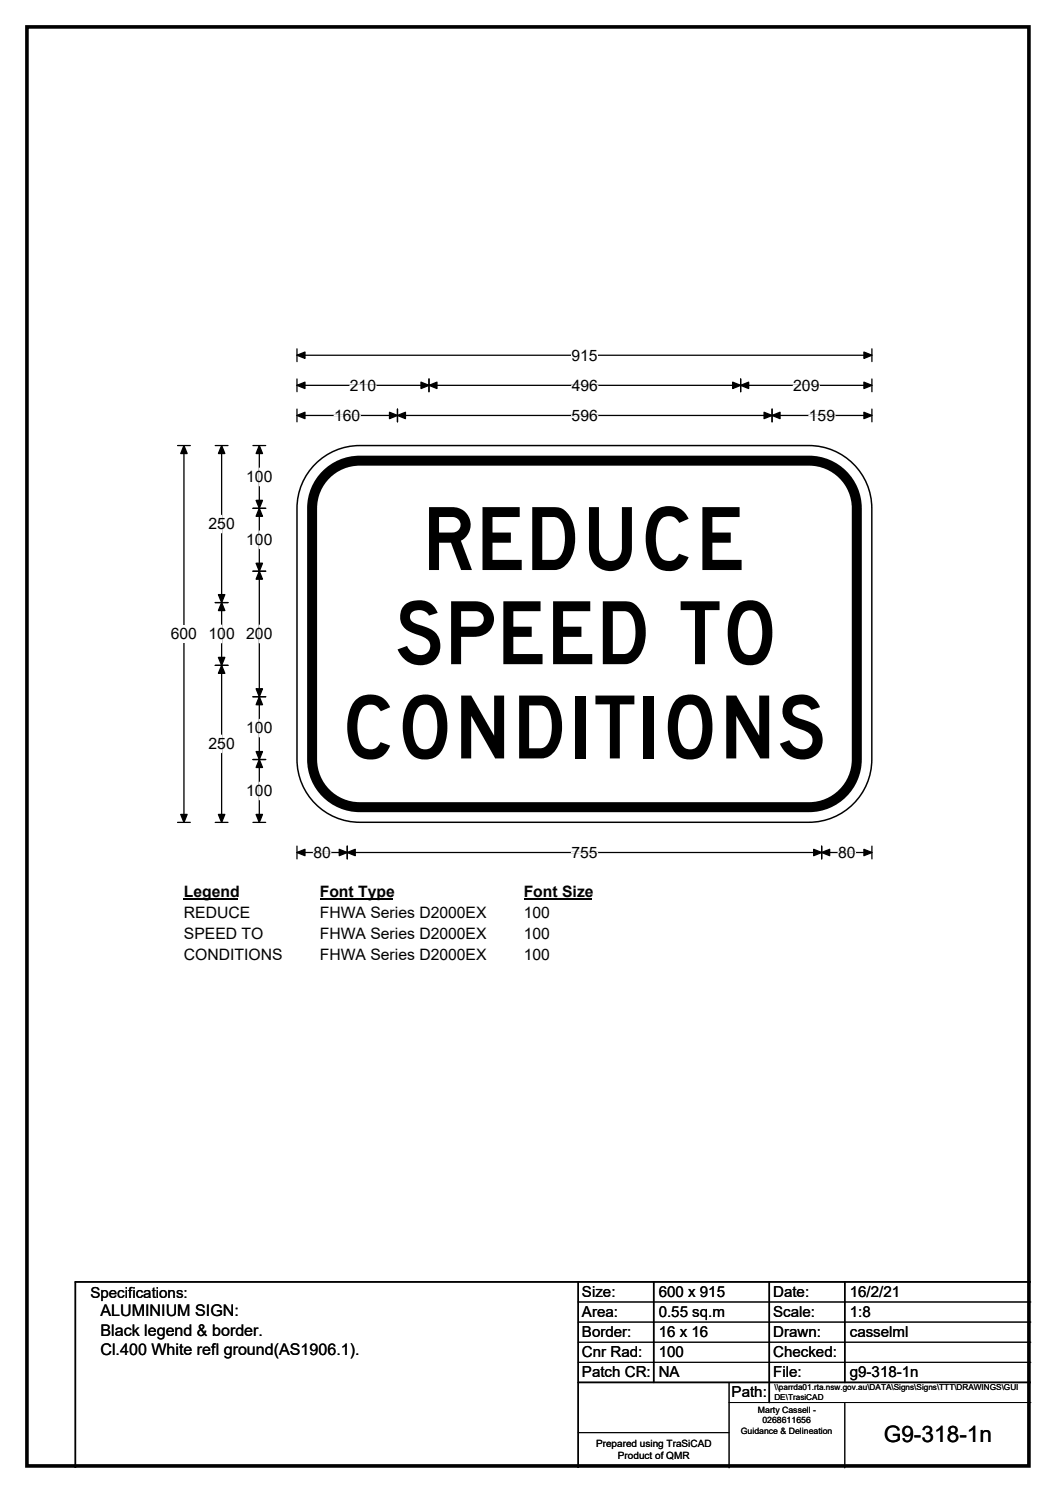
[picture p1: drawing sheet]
<svg xmlns="http://www.w3.org/2000/svg" width="210mm" height="297mm" viewBox="0 0 210 297" stroke-linecap="round" stroke-linejoin="round" font-family="sans-serif">
<path d="M5.4 5.4h199.2v286.3h-199.2z" fill="none" stroke="#000" stroke-width=".72"/>
<path d="M59.1 70.7h114.3M59.1 69.4v2.5M173.4 69.4v2.5" fill="none" stroke="#000" stroke-width=".25"/>
<path d="M59.1 70.7l1.5-.7v1.3zM171.8 70l1.6 .7-1.6 .6z" fill="#000" stroke="#000" stroke-width=".25"/>
<path d="M113.6 68.9h5.2v3.5h-5.2z" fill="#fff"/>
<g fill="none" stroke="#000" stroke-width=".25">
<path d="M59.1 76.7h114.3M59.1 75.4v2.5M85.3 75.4v2.5M147.3 75.4v2.5M173.4 75.4v2.5M35.3 88.6h2.5M36.6 88.6v75M59.1 81.4v2.5M59.1 82.7h114.3M79 81.4v2.5M153.5 81.4v2.5M173.4 81.4v2.5"/>
<path d="M35.3 163.6h2.5M59.1 168.3v2.6M59.1 169.6h114.3M69 168.3v2.6M163.4 168.3v2.6M173.4 168.3v2.6"/>
</g>
<g fill="#000" stroke="#000" stroke-width=".25">
<path d="M59.1 76.7l1.5-.7v1.3zM85.3 76.7l1.6-.7v1.3zM83.7 76l1.6 .7-1.6 .6zM145.7 76l1.6 .7-1.6 .6zM147.3 76.7l1.6-.7v1.3zM171.8 76l1.6 .7-1.6 .6zM36.6 88.6l.6 1.6h-1.3zM59.1 82.7l1.5-.7v1.3zM79 82.7l1.6-.7v1.3zM77.4 82l1.6 .7-1.6 .6zM151.9 82l1.6 .7-1.6 .6zM153.5 82.7l1.6-.7v1.3z"/>
<path d="M171.8 82l1.6 .7-1.6 .6zM35.9 162h1.3l-.6 1.6zM59.1 169.6l1.5-.6v1.2zM69 169.6l1.6-.6v1.2zM67.5 169l1.5 .6-1.5 .6zM161.8 169l1.6 .6-1.6 .6zM163.4 169.6l1.6-.6v1.2zM171.8 169l1.6 .6-1.6 .6z"/>
</g>
<path d="M69.6 76.7h5.2M113.7 76.7h5.2M157.7 76.7h5.2M66.4 82.7h5.2M113.7 82.7h5.2M160.8 82.7h5.3M62.3 169.6h3.5M113.6 169.6h5.2M166.6 169.6h3.5" fill="none" stroke="#fff" stroke-width=".25"/>
<path d="M34 124.4h5.2v3.5h-5.2z" fill="#fff"/>
<path d="M42.8 88.6h2.5M44.1 88.6v75M50.3 88.6h2.5M51.6 88.6v75M42.8 119.9h2.5M50.3 101.1h2.5M50.3 113.6h2.5M42.8 132.4h2.5M50.3 138.6h2.5M50.3 151.1h2.5M42.8 163.6h2.5M50.3 163.6h2.5" fill="none" stroke="#000" stroke-width=".25"/>
<g fill="#000" stroke="#000" stroke-width=".25">
<path d="M44.1 88.6l.6 1.6h-1.3zM51.6 88.6l.6 1.6h-1.3zM44.1 119.9l.6 1.6h-1.3zM43.4 118.3h1.3l-.6 1.6zM51.6 101.1l.6 1.6h-1.3zM50.9 112.1h1.3l-.6 1.5zM50.9 99.5h1.3l-.6 1.6zM51.6 113.6l.6 1.6h-1.3zM43.4 130.8h1.3l-.6 1.6zM44.1 132.4l.6 1.6h-1.3zM50.9 137h1.3l-.6 1.6zM51.6 138.6l.6 1.6h-1.3z"/>
<path d="M50.9 149.5h1.3l-.6 1.6zM51.6 151.1l.6 1.6h-1.3zM43.4 162h1.3l-.6 1.6zM50.9 162h1.3l-.6 1.6z"/>
</g>
<path d="M51.6 93.1v3.5M44.1 102.5v3.5M51.6 105.6v3.5M44.1 124.4v3.5M51.6 124.4v3.5M44.1 146.3v3.4M51.6 143.1v3.5M51.6 155.6v3.5" fill="none" stroke="#fff" stroke-width=".25"/>
<path d="M36.6 175.6h10.7v3.5h-10.7z" fill="#fff"/>
<path d="M36.6 178.9h10.7" fill="none" stroke="#000" stroke-width=".32"/>
<path d="M63.6 175.6h14.4v3.5h-14.4z" fill="#fff"/>
<path d="M63.6 178.9h14.4" fill="none" stroke="#000" stroke-width=".32"/>
<path d="M104.1 175.6h13.5v3.5h-13.5z" fill="#fff"/>
<path d="M104.1 178.9h13.5" fill="none" stroke="#000" stroke-width=".32"/>
<g fill="#fff">
<path d="M36.6 179.8h13.1v3.5h-13.1z"/>
<path d="M63.6 179.8h33v3.5h-33z"/>
<path d="M104.1 179.8h5.2v3.5h-5.2z"/>
<path d="M36.6 184h15.7v3.5h-15.7z"/>
<path d="M63.6 184h33v3.5h-33z"/>
<path d="M104.1 184h5.2v3.5h-5.2z"/>
<path d="M36.6 188.2h19.5v3.5h-19.5z"/>
<path d="M63.6 188.2h33v3.5h-33z"/>
<path d="M104.1 188.2h5.2v3.5h-5.2z"/>
</g>
<path d="M62.7 92.3a12.5 12.5 0 0 1 8.8-3.7h89.3a12.5 12.5 0 0 1 12.6 12.5v50a12.5 12.5 0 0 1-12.6 12.5h-89.3a12.5 12.5 0 0 1-12.4-12.5v-50a12.4 12.4 0 0 1 3.6-8.8z" fill-rule="evenodd" fill="#fff" stroke="#fff" stroke-width=".2"/>
<path d="M65.2 94a9.5 9.5 0 0 1 6.3-2.3h89.4a9.5 9.5 0 0 1 9.5 9.4v50a9.5 9.5 0 0 1-9.5 9.5h-89.4a9.5 9.5 0 0 1-9.4-9.5v-50a9.5 9.5 0 0 1 3.1-7.1z" fill="none" stroke="#000" stroke-width="2"/>
<path d="M62.7 92.3a12.5 12.5 0 0 1 8.8-3.7h89.3a12.5 12.5 0 0 1 12.6 12.5v50a12.5 12.5 0 0 1-12.6 12.5h-89.3a12.5 12.5 0 0 1-12.4-12.5v-50a12.4 12.4 0 0 1 3.6-8.8zM115 255v37M130 255v20M153 255v24M168 255v20M205 255h-190v37M115 275h90" fill="none" stroke="#000" stroke-width=".3"/>
<path d="M115 259h90M115 263h90M115 267h90M115 271h90M145 279h60M145 275v17M168 279v13M115 285h30" fill="none" stroke="#000" stroke-width=".2"/>
<g font-size="17.4">
<text x="83.8" y="113.4">REDUCE</text>
<text x="78.4" y="132.1">SPEED TO</text>
<text x="67.8" y="150.9">CONDITIONS</text>
</g>
<text font-size="4.5" x="175.7" y="286.9">G9-318-1n</text>
<g font-size="3.2">
<text x="20" y="261.9">ALUMINIUM SIGN:</text>
<text x="20" y="265.7">Black legend &amp; border.</text>
<text x="20" y="269.6">Cl.400 White refl ground(AS1906.1).</text>
</g>
<g font-size="3.1">
<text x="113.6" y="71.7">915</text>
<text x="69.6" y="77.7">210</text>
<text x="113.7" y="77.7">496</text>
<text x="157.7" y="77.7">209</text>
<text x="66.4" y="83.7">160</text>
<text x="113.7" y="83.7">596</text>
<text x="160.8" y="83.7">159</text>
<text x="49" y="95.9">100</text>
<text x="41.5" y="105.3">250</text>
<text x="49" y="108.4">100</text>
<text x="34" y="127.2">600</text>
<text x="41.5" y="127.2">100</text>
<text x="49" y="127.2">200</text>
<text x="41.5" y="149.1">250</text>
<text x="49" y="145.9">100</text>
<text x="49" y="158.4">100</text>
<text x="62.3" y="170.7">80</text>
<text x="113.6" y="170.7">755</text>
<text x="166.6" y="170.7">80</text>
<text x="36.6" y="178.4">Legend</text>
<text x="63.6" y="178.4">Font Type</text>
<text x="104.1" y="178.4">Font Size</text>
<text x="36.6" y="182.6">REDUCE</text>
<text x="63.6" y="182.6">FHWA Series D2000EX</text>
<text x="104.1" y="182.6">100</text>
<text x="36.6" y="186.8">SPEED TO</text>
<text x="36.6" y="191">CONDITIONS</text>
<text x="63.6" y="186.8">FHWA Series D2000EX</text>
<text x="63.6" y="191">FHWA Series D2000EX</text>
<text x="104.1" y="186.8">100</text>
<text x="104.1" y="191">100</text>
</g>
<g font-size="3">
<text x="115.7" y="258">Size:</text>
<text x="131" y="258">600 x 915</text>
<text x="153.7" y="258">Date:</text>
<text x="169" y="258">16/2/21</text>
<text x="18" y="258.2">Specifications:</text>
<text x="115.7" y="262">Area:</text>
<text x="131" y="262">0.55 sq.m</text>
<text x="153.7" y="262">Scale:</text>
<text x="169" y="262">1:8</text>
<text x="115.7" y="266">Border:</text>
<text x="115.7" y="270">Cnr Rad:</text>
<text x="131" y="266">16 x 16</text>
<text x="131" y="270">100</text>
<text x="153.7" y="266">Drawn:</text>
<text x="153.7" y="270">Checked:</text>
<text x="169" y="266">casselml</text>
<text x="115.7" y="274">Patch CR:</text>
<text x="131" y="274">NA</text>
<text x="153.7" y="274">File:</text>
<text x="169" y="274">g9-318-1n</text>
<text x="145.5" y="278">Path:</text>
</g>
<g font-size="2">
<text x="118.5" y="287.8">Prepared using TraSiCAD</text>
<text x="122.9" y="290.2">Product of QMR</text>
</g>
<g font-size="1.7">
<text x="150.7" y="281.1">Marty Cassell -</text>
<text x="147.3" y="285.2">Guidance &amp; Delineation</text>
<text x="151.6" y="283.1">0268611656</text>
</g>
<g font-size="1.6">
<text x="154" y="276.6">\\parrda01.rta.nsw.gov.au\DATA\Signs\Signs\TTT\DRAWINGS\GUI</text>
<text x="154" y="278.5">DE\TrasiCAD</text>
</g>
</svg>
